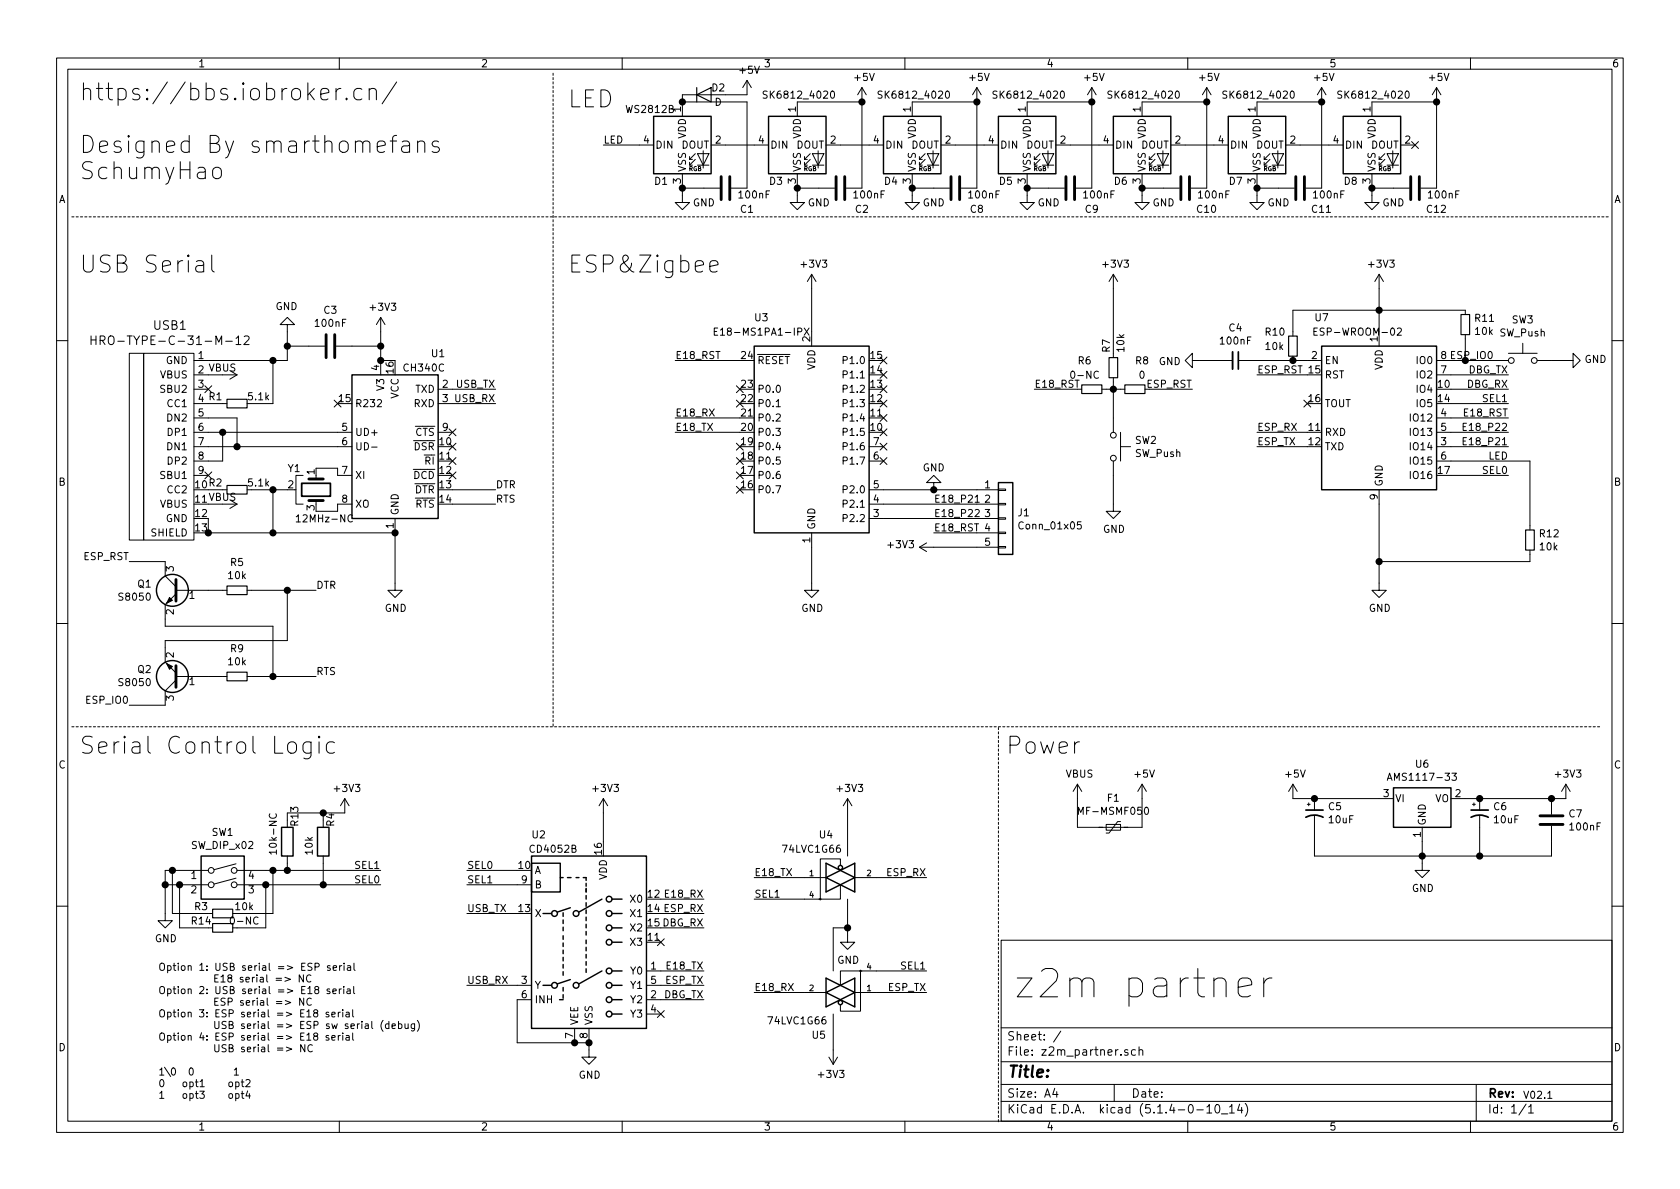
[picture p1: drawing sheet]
EESchema Schematic File Version 4
LIBS:z2m_partner-cache
EELAYER 30 0
EELAYER END
$Descr A4 11693 8268
encoding utf-8
Sheet 1 1
Title ""
Date ""
Rev ""
Comp ""
Comment1 ""
Comment2 ""
Comment3 ""
Comment4 ""
$EndDescr
$Comp
L typeC:HRO-TYPE-C-31-M-12 USB1
U 1 1
P 1350 3050
F 0 "USB1" H 1183 3847 60  0000 C CNN
F 1 "HRO-TYPE-C-31-M-12" H 1183 3741 60  0000 C CNN
F 2 "TypeC:HRO-TYPE-C-31-M-12-HandSoldering" H 1350 3050 60  0001 C CNN
F 3 "" H 1350 3050 60  0001 C CNN
	1    1350 3050
	1    0    0    -1  
$EndComp
$Comp
L RF_Module:E18-MS1-PCB U3
U 1 1
P 5650 3100
F 0 "U3" H 5300 4000 50  0000 C CNN
F 1 "E18-MS1PA1-IPX" H 5300 3900 50  0000 C CNN
F 2 "z2m_partner:E18-MS1PA1-IPX" H 5450 3300 50  0001 C CNN
F 3 "http://www.cdebyte.com/en/downpdf.aspx?id=122" H 5450 3300 50  0001 C CNN
	1    5650 3100
	1    0    0    -1  
$EndComp
$Comp
L Regulator_Linear:AP1117-33 U6
U 1 1
P 9900 5550
F 0 "U6" H 9900 5792 50  0000 C CNN
F 1 "AMS1117-33" H 9900 5701 50  0000 C CNN
F 2 "Package_TO_SOT_SMD:SOT-223-3_TabPin2" H 9900 5750 50  0001 C CNN
F 3 "http://www.diodes.com/datasheets/AP1117.pdf" H 10000 5300 50  0001 C CNN
	1    9900 5550
	1    0    0    -1  
$EndComp
Text Notes 1100 7650 0    50   ~ 0
Option 1: USB serial => ESP serial\n          E18 serial => NC\nOption 2: USB serial => E18 serial\n          ESP serial => NC\nOption 3: ESP serial => E18 serial\n          USB serial => ESP sw serial (debug)\nOption 4: ESP serial => E18 serial\n          USB serial => NC\n\n1\0  0       1\n0   opt1    opt2\n1   opt3    opt4
$Comp
L Interface_USB:CH340G U1
U 1 1
P 2750 3100
F 0 "U1" H 3050 3750 50  0000 C CNN
F 1 "CH340C" H 2950 3650 50  0000 C CNN
F 2 "Package_SO:SOIC-16_3.9x9.9mm_P1.27mm" H 2800 2550 50  0001 L CNN
F 3 "http://www.datasheet5.com/pdf-local-2195953" H 2400 3900 50  0001 C CNN
	1    2750 3100
	1    0    0    -1  
$EndComp
$Comp
L Analog_Switch:CD4052B U2
U 1 1
P 4100 6550
F 0 "U2" H 3750 7300 50  0000 C CNN
F 1 "CD4052B" H 3850 7200 50  0000 C CNN
F 2 "Package_SO:SOIC-16_3.9x9.9mm_P1.27mm" H 4250 5800 50  0001 L CNN
F 3 "http://www.ti.com/lit/ds/symlink/cd4052b.pdf" H 4080 6750 50  0001 C CNN
	1    4100 6550
	1    0    0    -1  
$EndComp
$Comp
L 74xGxx:74LVC1G66 U4
U 1 1
P 5850 6100
F 0 "U4" H 5750 6400 50  0000 C CNN
F 1 "74LVC1G66" H 5650 6300 50  0000 C CNN
F 2 "Package_TO_SOT_SMD:SOT-353_SC-70-5_Handsoldering" H 5850 6100 50  0001 C CNN
F 3 "http://www.ti.com/lit/sg/scyt129e/scyt129e.pdf" H 5850 6100 50  0001 C CNN
	1    5850 6100
	1    0    0    -1  
$EndComp
$Comp
L 74xGxx:74LVC1G66 U5
U 1 1
P 5850 6900
F 0 "U5" H 6000 7200 50  0000 C CNN
F 1 "74LVC1G66" H 6150 7100 50  0000 C CNN
F 2 "Package_TO_SOT_SMD:SOT-353_SC-70-5_Handsoldering" H 5850 6900 50  0001 C CNN
F 3 "http://www.ti.com/lit/sg/scyt129e/scyt129e.pdf" H 5850 6900 50  0001 C CNN
	1    5850 6900
	-1   0    0    1   
$EndComp
$Comp
L Switch:SW_DIP_x02 SW1
U 1 1
P 1550 6150
F 0 "SW1" H 1550 6517 50  0000 C CNN
F 1 "SW_DIP_x02" H 1550 6426 50  0000 C CNN
F 2 "Button_Switch_SMD:SW_DIP_SPSTx02_Slide_Copal_CHS-02B_W7.62mm_P1.27mm" H 1550 6150 50  0001 C CNN
F 3 "~" H 1550 6150 50  0001 C CNN
	1    1550 6150
	1    0    0    -1  
$EndComp
Wire Wire Line
	3150 2700 3450 2700
Text Label 3450 2700 2    50   ~ 0
USB_TX
Wire Wire Line
	3150 2800 3450 2800
Text Label 3450 2800 2    50   ~ 0
USB_RX
$Comp
L power:GND #PWR01
U 1 1
P 1150 6350
F 0 "#PWR01" H 1150 6100 50  0001 C CNN
F 1 "GND" H 1155 6177 50  0000 C CNN
F 2 "" H 1150 6350 50  0001 C CNN
F 3 "" H 1150 6350 50  0001 C CNN
	1    1150 6350
	1    0    0    -1  
$EndComp
Wire Wire Line
	1250 6050 1200 6050
Wire Wire Line
	1150 6050 1150 6150
Wire Wire Line
	1250 6150 1150 6150
Connection ~ 1150 6150
Wire Wire Line
	1150 6150 1150 6350
$Comp
L power:+3V3 #PWR05
U 1 1
P 2400 5650
F 0 "#PWR05" H 2400 5500 50  0001 C CNN
F 1 "+3V3" H 2415 5823 50  0000 C CNN
F 2 "" H 2400 5650 50  0001 C CNN
F 3 "" H 2400 5650 50  0001 C CNN
	1    2400 5650
	1    0    0    -1  
$EndComp
$Comp
L Device:R R13
U 1 1
P 2000 5850
F 0 "R13" V 2050 5950 50  0000 L CNN
F 1 "10k-NC" V 1900 5750 50  0000 L CNN
F 2 "Resistor_SMD:R_0402_1005Metric" V 1930 5850 50  0001 C CNN
F 3 "~" H 2000 5850 50  0001 C CNN
	1    2000 5850
	1    0    0    -1  
$EndComp
$Comp
L Device:R R4
U 1 1
P 2250 5850
F 0 "R4" V 2300 5950 50  0000 L CNN
F 1 "10k" V 2150 5750 50  0000 L CNN
F 2 "Resistor_SMD:R_0603_1608Metric_Pad1.05x0.95mm_HandSolder" V 2180 5850 50  0001 C CNN
F 3 "~" H 2250 5850 50  0001 C CNN
	1    2250 5850
	1    0    0    -1  
$EndComp
Wire Wire Line
	1850 6050 1900 6050
Wire Wire Line
	2000 6050 2000 6000
Wire Wire Line
	1850 6150 2250 6150
Wire Wire Line
	2000 5700 2000 5650
Wire Wire Line
	2000 5650 2250 5650
Wire Wire Line
	2250 5700 2250 5650
Connection ~ 2250 5650
Wire Wire Line
	2250 5650 2400 5650
Wire Wire Line
	2250 6150 2250 6000
Wire Wire Line
	2000 6050 2650 6050
Connection ~ 2000 6050
Wire Wire Line
	2250 6150 2650 6150
Connection ~ 2250 6150
Text Label 2650 6150 2    50   ~ 0
SEL0
Text Label 2650 6050 2    50   ~ 0
SEL1
Text Label 6450 6750 2    50   ~ 0
SEL1
Text Label 5250 6250 0    50   ~ 0
SEL1
Wire Wire Line
	5600 6900 5250 6900
Text Label 5250 6100 0    50   ~ 0
E18_TX
Text Label 6450 6100 2    50   ~ 0
ESP_RX
Wire Wire Line
	6100 6100 6450 6100
Wire Wire Line
	5250 6100 5600 6100
Wire Wire Line
	5250 6250 5600 6250
Wire Wire Line
	6450 6900 6100 6900
Wire Wire Line
	6450 6750 6100 6750
Text Label 6450 6900 2    50   ~ 0
ESP_TX
Text Label 5250 6900 0    50   ~ 0
E18_RX
Wire Wire Line
	3600 6050 3250 6050
Wire Wire Line
	3600 6150 3250 6150
Wire Wire Line
	3600 6350 3250 6350
Wire Wire Line
	3600 6850 3250 6850
Text Label 3250 6350 0    50   ~ 0
USB_TX
Text Label 3250 6850 0    50   ~ 0
USB_RX
Wire Wire Line
	4600 6250 4900 6250
Wire Wire Line
	4600 6350 4900 6350
Wire Wire Line
	4600 6750 4900 6750
Wire Wire Line
	4600 6850 4900 6850
Wire Wire Line
	4600 6950 4900 6950
NoConn ~ 4600 6550
NoConn ~ 4600 7050
Text Label 4900 6350 2    50   ~ 0
ESP_RX
Text Label 4900 6850 2    50   ~ 0
ESP_TX
Text Label 3250 6050 0    50   ~ 0
SEL0
Text Label 3250 6150 0    50   ~ 0
SEL1
Text Label 4900 6250 2    50   ~ 0
E18_RX
Text Label 4900 6750 2    50   ~ 0
E18_TX
Wire Wire Line
	4600 6450 4900 6450
Text Label 4900 6450 2    50   ~ 0
DBG_RX
Text Label 4900 6950 2    50   ~ 0
DBG_TX
$Comp
L power:GND #PWR014
U 1 1
P 5900 6500
F 0 "#PWR014" H 5900 6250 50  0001 C CNN
F 1 "GND" H 5905 6327 50  0000 C CNN
F 2 "" H 5900 6500 50  0001 C CNN
F 3 "" H 5900 6500 50  0001 C CNN
	1    5900 6500
	1    0    0    -1  
$EndComp
Wire Wire Line
	5900 6250 5900 6450
Wire Wire Line
	5800 6750 5800 6450
Wire Wire Line
	5800 6450 5900 6450
Connection ~ 5900 6450
Wire Wire Line
	5900 6450 5900 6500
$Comp
L power:+3V3 #PWR013
U 1 1
P 5900 5650
F 0 "#PWR013" H 5900 5500 50  0001 C CNN
F 1 "+3V3" H 5915 5823 50  0000 C CNN
F 2 "" H 5900 5650 50  0001 C CNN
F 3 "" H 5900 5650 50  0001 C CNN
	1    5900 5650
	1    0    0    -1  
$EndComp
$Comp
L power:+3V3 #PWR09
U 1 1
P 4200 5650
F 0 "#PWR09" H 4200 5500 50  0001 C CNN
F 1 "+3V3" H 4215 5823 50  0000 C CNN
F 2 "" H 4200 5650 50  0001 C CNN
F 3 "" H 4200 5650 50  0001 C CNN
	1    4200 5650
	1    0    0    -1  
$EndComp
Wire Wire Line
	5900 5650 5900 5950
$Comp
L power:+3V3 #PWR012
U 1 1
P 5800 7300
F 0 "#PWR012" H 5800 7150 50  0001 C CNN
F 1 "+3V3" H 5815 7473 50  0000 C CNN
F 2 "" H 5800 7300 50  0001 C CNN
F 3 "" H 5800 7300 50  0001 C CNN
	1    5800 7300
	-1   0    0    1   
$EndComp
Wire Wire Line
	5800 7300 5800 7050
$Comp
L power:GND #PWR08
U 1 1
P 4100 7300
F 0 "#PWR08" H 4100 7050 50  0001 C CNN
F 1 "GND" H 4105 7127 50  0000 C CNN
F 2 "" H 4100 7300 50  0001 C CNN
F 3 "" H 4100 7300 50  0001 C CNN
	1    4100 7300
	1    0    0    -1  
$EndComp
Wire Wire Line
	4100 7250 4100 7300
Wire Wire Line
	4200 5850 4200 5650
Wire Wire Line
	4000 7250 4100 7250
Connection ~ 4100 7250
Wire Wire Line
	3600 6950 3600 7250
Wire Wire Line
	3600 7250 4000 7250
Connection ~ 4000 7250
Wire Notes Line
	500  5050 11150 5050
Text Notes 550  5250 0    118  ~ 0
Serial Control Logic
Wire Notes Line
	6950 7800 6950 5050
Text Notes 7000 5250 0    118  ~ 0
Power
$Comp
L power:GND #PWR025
U 1 1
P 9900 6000
F 0 "#PWR025" H 9900 5750 50  0001 C CNN
F 1 "GND" H 9905 5827 50  0000 C CNN
F 2 "" H 9900 6000 50  0001 C CNN
F 3 "" H 9900 6000 50  0001 C CNN
	1    9900 6000
	1    0    0    -1  
$EndComp
Wire Wire Line
	9900 5850 9900 5950
Wire Wire Line
	9600 5550 9150 5550
Wire Wire Line
	10200 5550 10300 5550
$Comp
L power:+3V3 #PWR028
U 1 1
P 10900 5550
F 0 "#PWR028" H 10900 5400 50  0001 C CNN
F 1 "+3V3" H 10915 5723 50  0000 C CNN
F 2 "" H 10900 5550 50  0001 C CNN
F 3 "" H 10900 5550 50  0001 C CNN
	1    10900 5550
	1    0    0    -1  
$EndComp
$Comp
L power:+5V #PWR024
U 1 1
P 9000 5550
F 0 "#PWR024" H 9000 5400 50  0001 C CNN
F 1 "+5V" H 9015 5723 50  0000 C CNN
F 2 "" H 9000 5550 50  0001 C CNN
F 3 "" H 9000 5550 50  0001 C CNN
	1    9000 5550
	1    0    0    -1  
$EndComp
$Comp
L Device:CP1_Small C5
U 1 1
P 9150 5650
F 0 "C5" H 9241 5696 50  0000 L CNN
F 1 "10uF" H 9241 5605 50  0000 L CNN
F 2 "Capacitor_Tantalum_SMD:CP_EIA-3528-21_Kemet-B_Pad1.50x2.35mm_HandSolder" H 9150 5650 50  0001 C CNN
F 3 "~" H 9150 5650 50  0001 C CNN
	1    9150 5650
	1    0    0    -1  
$EndComp
Connection ~ 9150 5550
Wire Wire Line
	9150 5550 9000 5550
$Comp
L Device:CP1_Small C6
U 1 1
P 10300 5650
F 0 "C6" H 10391 5696 50  0000 L CNN
F 1 "10uF" H 10391 5605 50  0000 L CNN
F 2 "Capacitor_Tantalum_SMD:CP_EIA-3528-21_Kemet-B_Pad1.50x2.35mm_HandSolder" H 10300 5650 50  0001 C CNN
F 3 "~" H 10300 5650 50  0001 C CNN
	1    10300 5650
	1    0    0    -1  
$EndComp
Connection ~ 10300 5550
Wire Wire Line
	10300 5550 10800 5550
$Comp
L Device:C C7
U 1 1
P 10800 5700
F 0 "C7" H 10915 5746 50  0000 L CNN
F 1 "100nF" H 10915 5655 50  0000 L CNN
F 2 "Capacitor_SMD:C_0603_1608Metric_Pad1.05x0.95mm_HandSolder" H 10838 5550 50  0001 C CNN
F 3 "~" H 10800 5700 50  0001 C CNN
	1    10800 5700
	1    0    0    -1  
$EndComp
Connection ~ 10800 5550
Wire Wire Line
	10800 5550 10900 5550
Wire Wire Line
	9150 5750 9150 5950
Wire Wire Line
	9150 5950 9900 5950
Connection ~ 9900 5950
Wire Wire Line
	9900 5950 9900 6000
Wire Wire Line
	10800 5850 10800 5950
Wire Wire Line
	10800 5950 10300 5950
Wire Wire Line
	10300 5750 10300 5950
Connection ~ 10300 5950
Wire Wire Line
	10300 5950 9900 5950
$Comp
L power:GND #PWR07
U 1 1
P 2750 4050
F 0 "#PWR07" H 2750 3800 50  0001 C CNN
F 1 "GND" H 2755 3877 50  0000 C CNN
F 2 "" H 2750 4050 50  0001 C CNN
F 3 "" H 2750 4050 50  0001 C CNN
	1    2750 4050
	1    0    0    -1  
$EndComp
Wire Wire Line
	2750 3700 2750 4050
NoConn ~ 3150 3300
NoConn ~ 3150 3100
NoConn ~ 3150 3000
NoConn ~ 3150 3200
$Comp
L power:+3V3 #PWR06
U 1 1
P 2650 2300
F 0 "#PWR06" H 2650 2150 50  0001 C CNN
F 1 "+3V3" H 2665 2473 50  0000 C CNN
F 2 "" H 2650 2300 50  0001 C CNN
F 3 "" H 2650 2300 50  0001 C CNN
	1    2650 2300
	1    0    0    -1  
$EndComp
Wire Wire Line
	2650 2300 2650 2400
Wire Wire Line
	2750 2500 2650 2500
Connection ~ 2650 2500
$Comp
L Device:C C3
U 1 1
P 2300 2400
F 0 "C3" V 2048 2400 50  0000 C CNN
F 1 "100nF" V 2139 2400 50  0000 C CNN
F 2 "Capacitor_SMD:C_0603_1608Metric_Pad1.05x0.95mm_HandSolder" H 2338 2250 50  0001 C CNN
F 3 "~" H 2300 2400 50  0001 C CNN
	1    2300 2400
	0    1    1    0   
$EndComp
$Comp
L power:GND #PWR04
U 1 1
P 2000 2300
F 0 "#PWR04" H 2000 2050 50  0001 C CNN
F 1 "GND" H 2005 2127 50  0000 C CNN
F 2 "" H 2000 2300 50  0001 C CNN
F 3 "" H 2000 2300 50  0001 C CNN
	1    2000 2300
	-1   0    0    1   
$EndComp
Wire Wire Line
	2650 2400 2450 2400
Connection ~ 2650 2400
Wire Wire Line
	2650 2400 2650 2500
Wire Wire Line
	2150 2400 2000 2400
Wire Wire Line
	2000 2400 2000 2300
NoConn ~ 2350 2800
Connection ~ 2750 3700
Wire Wire Line
	1450 3000 1550 3000
Wire Wire Line
	1450 3100 1650 3100
Wire Wire Line
	1450 3200 1550 3200
Wire Wire Line
	1550 3200 1550 3000
Connection ~ 1550 3000
Wire Wire Line
	1550 3000 2350 3000
Wire Wire Line
	1450 2900 1650 2900
Wire Wire Line
	1650 2900 1650 3100
Connection ~ 1650 3100
Wire Wire Line
	1650 3100 2350 3100
Wire Wire Line
	1450 2500 1900 2500
Wire Wire Line
	2000 2500 2000 2400
Connection ~ 2000 2400
Wire Wire Line
	1450 3600 1450 3700
Wire Wire Line
	1450 3700 1900 3700
Connection ~ 1450 3700
NoConn ~ 1450 3300
NoConn ~ 1450 2700
$Comp
L power:VBUS #PWR03
U 1 1
P 1550 3500
F 0 "#PWR03" H 1550 3350 50  0001 C CNN
F 1 "VBUS" V 1500 3400 50  0000 L CNN
F 2 "" H 1550 3500 50  0001 C CNN
F 3 "" H 1550 3500 50  0001 C CNN
	1    1550 3500
	0    1    1    0   
$EndComp
$Comp
L power:VBUS #PWR02
U 1 1
P 1550 2600
F 0 "#PWR02" H 1550 2450 50  0001 C CNN
F 1 "VBUS" V 1500 2500 50  0000 L CNN
F 2 "" H 1550 2600 50  0001 C CNN
F 3 "" H 1550 2600 50  0001 C CNN
	1    1550 2600
	0    1    1    0   
$EndComp
Wire Wire Line
	1550 2600 1450 2600
Wire Wire Line
	1550 3500 1450 3500
$Comp
L Device:R_Small R2
U 1 1
P 1650 3400
F 0 "R2" V 1600 3250 50  0000 C CNN
F 1 "5.1k" V 1600 3550 50  0000 C CNN
F 2 "Resistor_SMD:R_0603_1608Metric_Pad1.05x0.95mm_HandSolder" H 1650 3400 50  0001 C CNN
F 3 "~" H 1650 3400 50  0001 C CNN
	1    1650 3400
	0    1    1    0   
$EndComp
$Comp
L Device:R_Small R1
U 1 1
P 1650 2800
F 0 "R1" V 1600 2650 50  0000 C CNN
F 1 "5.1k" V 1600 2950 50  0000 C CNN
F 2 "Resistor_SMD:R_0603_1608Metric_Pad1.05x0.95mm_HandSolder" H 1650 2800 50  0001 C CNN
F 3 "~" H 1650 2800 50  0001 C CNN
	1    1650 2800
	0    1    1    0   
$EndComp
Wire Wire Line
	1550 2800 1450 2800
Wire Wire Line
	1450 3400 1550 3400
Wire Wire Line
	1750 3400 1900 3400
Wire Wire Line
	1900 3400 1900 3700
Connection ~ 1900 3700
Wire Wire Line
	1750 2800 1900 2800
Wire Wire Line
	1900 2800 1900 2500
Connection ~ 1900 2500
Wire Wire Line
	1900 2500 2000 2500
$Comp
L power:VBUS #PWR017
U 1 1
P 7500 5550
F 0 "#PWR017" H 7500 5400 50  0001 C CNN
F 1 "VBUS" H 7515 5723 50  0000 C CNN
F 2 "" H 7500 5550 50  0001 C CNN
F 3 "" H 7500 5550 50  0001 C CNN
	1    7500 5550
	1    0    0    -1  
$EndComp
$Comp
L power:+5V #PWR018
U 1 1
P 7950 5550
F 0 "#PWR018" H 7950 5400 50  0001 C CNN
F 1 "+5V" H 7965 5723 50  0000 C CNN
F 2 "" H 7950 5550 50  0001 C CNN
F 3 "" H 7950 5550 50  0001 C CNN
	1    7950 5550
	1    0    0    -1  
$EndComp
$Comp
L Device:Polyfuse_Small F1
U 1 1
P 7750 5750
F 0 "F1" V 7545 5750 50  0000 C CNN
F 1 "MF-MSMF050" V 7636 5750 50  0000 C CNN
F 2 "Fuse:Fuse_1812_4532Metric_Pad1.30x3.40mm_HandSolder" H 7800 5550 50  0001 L CNN
F 3 "~" H 7750 5750 50  0001 C CNN
	1    7750 5750
	0    1    1    0   
$EndComp
Wire Wire Line
	7500 5550 7500 5750
Wire Wire Line
	7500 5750 7650 5750
Wire Wire Line
	7850 5750 7950 5750
Wire Wire Line
	7950 5750 7950 5550
$Comp
L power:+5V #PWR021
U 1 1
P 5200 650
F 0 "#PWR021" H 5200 500 50  0001 C CNN
F 1 "+5V" H 5215 823 50  0000 C CNN
F 2 "" H 5200 650 50  0001 C CNN
F 3 "" H 5200 650 50  0001 C CNN
	1    5200 650 
	1    0    0    -1  
$EndComp
$Comp
L power:GND #PWR023
U 1 1
P 4750 1350
F 0 "#PWR023" H 4750 1100 50  0001 C CNN
F 1 "GND" H 4900 1300 50  0000 C CNN
F 2 "" H 4750 1350 50  0001 C CNN
F 3 "" H 4750 1350 50  0001 C CNN
	1    4750 1350
	1    0    0    -1  
$EndComp
Wire Notes Line
	3850 500  3850 5050
Text Notes 550  1900 0    118  ~ 0
USB Serial
Text Notes 7050 6950 0    197  ~ 0
z2m partner
Text Notes 550  1250 0    118  ~ 0
https://bbs.iobroker.cn/\n\nDesigned By smarthomefans\nSchumyHao
$Comp
L power:+3V3 #PWR010
U 1 1
P 5650 2000
F 0 "#PWR010" H 5650 1850 50  0001 C CNN
F 1 "+3V3" H 5665 2173 50  0000 C CNN
F 2 "" H 5650 2000 50  0001 C CNN
F 3 "" H 5650 2000 50  0001 C CNN
	1    5650 2000
	1    0    0    -1  
$EndComp
Wire Wire Line
	5650 2300 5650 2000
Wire Wire Line
	5150 2900 4700 2900
Text Label 4700 2900 0    50   ~ 0
E18_RX
Wire Wire Line
	5150 3000 4700 3000
Text Label 4700 3000 0    50   ~ 0
E18_TX
$Comp
L power:GND #PWR011
U 1 1
P 5650 4050
F 0 "#PWR011" H 5650 3800 50  0001 C CNN
F 1 "GND" H 5655 3877 50  0000 C CNN
F 2 "" H 5650 4050 50  0001 C CNN
F 3 "" H 5650 4050 50  0001 C CNN
	1    5650 4050
	1    0    0    -1  
$EndComp
Wire Wire Line
	5650 3800 5650 4050
$Comp
L Connector_Generic:Conn_01x05 J1
U 1 1
P 7000 3600
F 0 "J1" H 7080 3642 50  0000 L CNN
F 1 "Conn_01x05" H 7080 3551 50  0000 L CNN
F 2 "Connector_PinHeader_2.54mm:PinHeader_1x05_P2.54mm_Vertical" H 7000 3600 50  0001 C CNN
F 3 "~" H 7000 3600 50  0001 C CNN
	1    7000 3600
	1    0    0    -1  
$EndComp
Wire Wire Line
	6800 3400 6500 3400
Wire Wire Line
	6800 3700 6500 3700
Wire Wire Line
	6800 3800 6500 3800
$Comp
L power:GND #PWR015
U 1 1
P 6500 3400
F 0 "#PWR015" H 6500 3150 50  0001 C CNN
F 1 "GND" H 6500 3250 50  0000 C CNN
F 2 "" H 6500 3400 50  0001 C CNN
F 3 "" H 6500 3400 50  0001 C CNN
	1    6500 3400
	-1   0    0    1   
$EndComp
Wire Wire Line
	6150 3500 6800 3500
Wire Wire Line
	5150 2500 4700 2500
Text Label 4700 2500 0    50   ~ 0
E18_RST
Text Label 6500 3700 0    50   ~ 0
E18_RST
$Comp
L power:+3V3 #PWR016
U 1 1
P 6500 3800
F 0 "#PWR016" H 6500 3650 50  0001 C CNN
F 1 "+3V3" V 6515 3928 50  0000 L CNN
F 2 "" H 6500 3800 50  0001 C CNN
F 3 "" H 6500 3800 50  0001 C CNN
	1    6500 3800
	0    -1   -1   0   
$EndComp
Wire Wire Line
	6150 3400 6500 3400
Connection ~ 6500 3400
NoConn ~ 5150 2700
NoConn ~ 5150 2800
NoConn ~ 5150 3100
NoConn ~ 5150 3200
NoConn ~ 5150 3300
NoConn ~ 5150 3400
NoConn ~ 6150 2500
NoConn ~ 6150 2600
NoConn ~ 6150 2700
NoConn ~ 6150 2800
NoConn ~ 6150 2900
NoConn ~ 6150 3000
NoConn ~ 6150 3100
NoConn ~ 6150 3200
Text Label 6500 3500 0    50   ~ 0
E18_P21
Text Label 6500 3600 0    50   ~ 0
E18_P22
Wire Notes Line
	500  1500 11200 1500
Text Notes 3950 1900 0    118  ~ 0
ESP&Zigbee
$Comp
L Switch:SW_Push SW2
U 1 1
P 7750 3100
F 0 "SW2" V 7704 3248 50  0000 L CNN
F 1 "SW_Push" V 7795 3248 50  0000 L CNN
F 2 "Button_Switch_SMD:SW_SPST_PTS810" H 7750 3300 50  0001 C CNN
F 3 "~" H 7750 3300 50  0001 C CNN
	1    7750 3100
	0    1    1    0   
$EndComp
$Comp
L power:GND #PWR020
U 1 1
P 7750 3500
F 0 "#PWR020" H 7750 3250 50  0001 C CNN
F 1 "GND" H 7755 3327 50  0000 C CNN
F 2 "" H 7750 3500 50  0001 C CNN
F 3 "" H 7750 3500 50  0001 C CNN
	1    7750 3500
	1    0    0    -1  
$EndComp
$Comp
L Device:R_Small R7
U 1 1
P 7750 2550
F 0 "R7" V 7700 2650 50  0000 L CNN
F 1 "10k" V 7800 2650 50  0000 L CNN
F 2 "Resistor_SMD:R_0603_1608Metric_Pad1.05x0.95mm_HandSolder" H 7750 2550 50  0001 C CNN
F 3 "~" H 7750 2550 50  0001 C CNN
	1    7750 2550
	1    0    0    -1  
$EndComp
$Comp
L power:+3V3 #PWR019
U 1 1
P 7750 2000
F 0 "#PWR019" H 7750 1850 50  0001 C CNN
F 1 "+3V3" H 7765 2173 50  0000 C CNN
F 2 "" H 7750 2000 50  0001 C CNN
F 3 "" H 7750 2000 50  0001 C CNN
	1    7750 2000
	1    0    0    -1  
$EndComp
Wire Wire Line
	7750 2000 7750 2450
Wire Wire Line
	7750 2650 7750 2700
Wire Wire Line
	7750 3300 7750 3500
$Comp
L Device:R_Small R6
U 1 1
P 7600 2700
F 0 "R6" V 7400 2650 50  0000 C CNN
F 1 "0-NC" V 7500 2650 50  0000 C CNN
F 2 "Resistor_SMD:R_0402_1005Metric" H 7600 2700 50  0001 C CNN
F 3 "~" H 7600 2700 50  0001 C CNN
	1    7600 2700
	0    1    1    0   
$EndComp
$Comp
L Device:R_Small R8
U 1 1
P 7900 2700
F 0 "R8" V 7700 2750 50  0000 C CNN
F 1 "0" V 7800 2750 50  0000 C CNN
F 2 "Resistor_SMD:R_0402_1005Metric" H 7900 2700 50  0001 C CNN
F 3 "~" H 7900 2700 50  0001 C CNN
	1    7900 2700
	0    1    1    0   
$EndComp
Wire Wire Line
	7700 2700 7750 2700
Connection ~ 7750 2700
Wire Wire Line
	7800 2700 7750 2700
Text Label 7200 2700 0    50   ~ 0
E18_RST
Text Label 8300 2700 2    50   ~ 0
ESP_RST
Wire Wire Line
	7750 2700 7750 2900
Wire Wire Line
	7500 2700 7200 2700
$Comp
L RF_Module:ESP-WROOM-02 U7
U 1 1
P 9600 2900
F 0 "U7" H 9200 3600 50  0000 C CNN
F 1 "ESP-WROOM-02" H 9450 3500 50  0000 C CNN
F 2 "ESP8266:ESP-13-WROOM-02" H 10200 2350 50  0001 C CNN
F 3 "https://www.espressif.com/sites/default/files/documentation/0c-esp-wroom-02_datasheet_en.pdf" H 9650 4400 50  0001 C CNN
	1    9600 2900
	1    0    0    -1  
$EndComp
$Comp
L power:+3V3 #PWR026
U 1 1
P 9600 2000
F 0 "#PWR026" H 9600 1850 50  0001 C CNN
F 1 "+3V3" H 9615 2173 50  0000 C CNN
F 2 "" H 9600 2000 50  0001 C CNN
F 3 "" H 9600 2000 50  0001 C CNN
	1    9600 2000
	1    0    0    -1  
$EndComp
$Comp
L Device:R_Small R11
U 1 1
P 10200 2250
F 0 "R11" H 10259 2296 50  0000 L CNN
F 1 "10k" H 10259 2205 50  0000 L CNN
F 2 "Resistor_SMD:R_0603_1608Metric_Pad1.05x0.95mm_HandSolder" H 10200 2250 50  0001 C CNN
F 3 "~" H 10200 2250 50  0001 C CNN
	1    10200 2250
	1    0    0    -1  
$EndComp
$Comp
L Switch:SW_Push SW3
U 1 1
P 10600 2500
F 0 "SW3" H 10600 2785 50  0000 C CNN
F 1 "SW_Push" H 10600 2694 50  0000 C CNN
F 2 "Button_Switch_SMD:SW_SPST_PTS810" H 10600 2700 50  0001 C CNN
F 3 "~" H 10600 2700 50  0001 C CNN
	1    10600 2500
	1    0    0    -1  
$EndComp
$Comp
L power:GND #PWR029
U 1 1
P 10900 2500
F 0 "#PWR029" H 10900 2250 50  0001 C CNN
F 1 "GND" V 10905 2372 50  0000 R CNN
F 2 "" H 10900 2500 50  0001 C CNN
F 3 "" H 10900 2500 50  0001 C CNN
	1    10900 2500
	0    -1   -1   0   
$EndComp
Wire Wire Line
	10100 2500 10200 2500
Wire Wire Line
	10800 2500 10900 2500
Wire Wire Line
	10200 2350 10200 2500
Connection ~ 10200 2500
Wire Wire Line
	10200 2500 10400 2500
Wire Wire Line
	10200 2150 9600 2150
Wire Wire Line
	9600 2150 9600 2000
Wire Wire Line
	9600 2300 9600 2150
Connection ~ 9600 2150
Wire Wire Line
	10100 2600 10500 2600
Wire Wire Line
	10100 2700 10500 2700
Wire Wire Line
	10100 2900 10500 2900
Wire Wire Line
	10100 3000 10500 3000
Wire Wire Line
	10100 3100 10500 3100
Wire Wire Line
	10100 3300 10500 3300
$Comp
L Device:R_Small R12
U 1 1
P 10650 3750
F 0 "R12" H 10709 3796 50  0000 L CNN
F 1 "10k" H 10709 3705 50  0000 L CNN
F 2 "Resistor_SMD:R_0603_1608Metric_Pad1.05x0.95mm_HandSolder" H 10650 3750 50  0001 C CNN
F 3 "~" H 10650 3750 50  0001 C CNN
	1    10650 3750
	1    0    0    -1  
$EndComp
Wire Wire Line
	10650 3200 10650 3650
Wire Wire Line
	10100 3200 10650 3200
$Comp
L power:GND #PWR027
U 1 1
P 9600 4050
F 0 "#PWR027" H 9600 3800 50  0001 C CNN
F 1 "GND" H 9605 3877 50  0000 C CNN
F 2 "" H 9600 4050 50  0001 C CNN
F 3 "" H 9600 4050 50  0001 C CNN
	1    9600 4050
	1    0    0    -1  
$EndComp
Wire Wire Line
	9600 3500 9600 3900
Wire Wire Line
	10650 3850 10650 3900
Wire Wire Line
	10650 3900 9600 3900
Connection ~ 9600 3900
Wire Wire Line
	9600 3900 9600 4050
Text Label 10500 2600 2    50   ~ 0
DBG_TX
Wire Wire Line
	9100 3000 8750 3000
Wire Wire Line
	9100 3100 8750 3100
Text Label 8750 3000 0    50   ~ 0
ESP_RX
Text Label 8750 3100 0    50   ~ 0
ESP_TX
Wire Wire Line
	9100 2600 8750 2600
Text Label 8750 2600 0    50   ~ 0
ESP_RST
$Comp
L Device:R_Small R10
U 1 1
P 9000 2400
F 0 "R10" H 8800 2500 50  0000 L CNN
F 1 "10k" H 8800 2400 50  0000 L CNN
F 2 "Resistor_SMD:R_0603_1608Metric_Pad1.05x0.95mm_HandSolder" H 9000 2400 50  0001 C CNN
F 3 "~" H 9000 2400 50  0001 C CNN
	1    9000 2400
	1    0    0    -1  
$EndComp
Wire Wire Line
	9100 2500 9000 2500
Wire Wire Line
	9000 2300 9000 2150
Wire Wire Line
	9000 2150 9600 2150
$Comp
L Device:C_Small C4
U 1 1
P 8600 2500
F 0 "C4" V 8371 2500 50  0000 C CNN
F 1 "100nF" V 8462 2500 50  0000 C CNN
F 2 "Capacitor_SMD:C_0603_1608Metric_Pad1.05x0.95mm_HandSolder" H 8600 2500 50  0001 C CNN
F 3 "~" H 8600 2500 50  0001 C CNN
	1    8600 2500
	0    1    1    0   
$EndComp
$Comp
L power:GND #PWR022
U 1 1
P 8350 2500
F 0 "#PWR022" H 8350 2250 50  0001 C CNN
F 1 "GND" V 8355 2372 50  0000 R CNN
F 2 "" H 8350 2500 50  0001 C CNN
F 3 "" H 8350 2500 50  0001 C CNN
	1    8350 2500
	0    1    1    0   
$EndComp
Wire Wire Line
	8350 2500 8500 2500
Wire Wire Line
	8700 2500 9000 2500
Connection ~ 9000 2500
Text Label 10500 2700 2    50   ~ 0
DBG_RX
Text Label 10500 2900 2    50   ~ 0
E18_RST
Text Label 10500 3000 2    50   ~ 0
E18_P22
Text Label 10500 3100 2    50   ~ 0
E18_P21
NoConn ~ 9100 2800
Wire Wire Line
	8000 2700 8300 2700
$Comp
L Device:Crystal_GND2 Y1
U 1 1
P 2200 3400
F 0 "Y1" V 2050 3200 50  0000 L CNN
F 1 "12MHz-NC" V 2400 3250 50  0000 L CNN
F 2 "Crystal:Resonator_SMD_muRata_CSTxExxV-3Pin_3.0x1.1mm" H 2200 3400 50  0001 C CNN
F 3 "~" H 2200 3400 50  0001 C CNN
	1    2200 3400
	0    1    1    0   
$EndComp
Wire Wire Line
	1900 3700 2750 3700
Wire Wire Line
	2350 3300 2350 3250
Wire Wire Line
	2350 3250 2200 3250
Wire Wire Line
	2350 3500 2350 3550
Wire Wire Line
	2350 3550 2200 3550
Wire Wire Line
	2000 3400 1900 3400
Connection ~ 1900 3400
Wire Wire Line
	6150 3600 6800 3600
Text Label 10500 3200 2    50   ~ 0
LED
Wire Wire Line
	4750 1300 4750 1350
$Comp
L Device:C C1
U 1 1
P 5050 1300
F 0 "C1" V 4900 1150 50  0000 C CNN
F 1 "100nF" V 5000 1100 50  0000 C CNN
F 2 "Capacitor_SMD:C_0603_1608Metric_Pad1.05x0.95mm_HandSolder" H 5088 1150 50  0001 C CNN
F 3 "~" H 5050 1300 50  0001 C CNN
	1    5050 1300
	0    -1   -1   0   
$EndComp
Text Label 10500 2800 2    50   ~ 0
SEL1
Wire Wire Line
	10100 2800 10500 2800
Text Label 10500 3300 2    50   ~ 0
SEL0
Text Label 10400 2500 2    50   ~ 0
ESP_IO0
$Comp
L Device:R_Small R5
U 1 1
P 1650 4100
F 0 "R5" V 1454 4100 50  0000 C CNN
F 1 "10k" V 1545 4100 50  0000 C CNN
F 2 "Resistor_SMD:R_0603_1608Metric_Pad1.05x0.95mm_HandSolder" H 1650 4100 50  0001 C CNN
F 3 "~" H 1650 4100 50  0001 C CNN
	1    1650 4100
	0    1    1    0   
$EndComp
$Comp
L Device:R_Small R9
U 1 1
P 1650 4700
F 0 "R9" V 1454 4700 50  0000 C CNN
F 1 "10k" V 1545 4700 50  0000 C CNN
F 2 "Resistor_SMD:R_0603_1608Metric_Pad1.05x0.95mm_HandSolder" H 1650 4700 50  0001 C CNN
F 3 "~" H 1650 4700 50  0001 C CNN
	1    1650 4700
	0    1    1    0   
$EndComp
Wire Wire Line
	1750 4100 2000 4100
Wire Wire Line
	1750 4700 1900 4700
Wire Wire Line
	1550 4100 1450 4100
Wire Wire Line
	1450 4700 1550 4700
Wire Wire Line
	1150 4300 1150 4350
Wire Wire Line
	1150 4350 1900 4350
Wire Wire Line
	1900 4350 1900 4700
Connection ~ 1900 4700
Wire Wire Line
	1900 4700 2200 4700
Wire Wire Line
	2000 4100 2000 4450
Wire Wire Line
	2000 4450 1150 4450
Wire Wire Line
	1150 4450 1150 4500
Connection ~ 2000 4100
Wire Wire Line
	2000 4100 2200 4100
Wire Wire Line
	1150 3900 900  3900
Wire Wire Line
	1150 4900 900  4900
Text Label 900  4900 2    50   ~ 0
ESP_IO0
Text Label 900  3900 2    50   ~ 0
ESP_RST
Text Label 2200 4100 0    50   ~ 0
DTR
Text Label 2200 4700 0    50   ~ 0
RTS
Wire Wire Line
	3150 3400 3450 3400
Wire Wire Line
	3150 3500 3450 3500
Text Label 3450 3400 0    50   ~ 0
DTR
Text Label 3450 3500 0    50   ~ 0
RTS
Text Notes 10600 7650 0    50   ~ 0
V02.1
Wire Wire Line
	4900 1300 4750 1300
Connection ~ 4750 1300
Text Label 4200 1000 0    50   ~ 0
LED
Wire Wire Line
	4450 1000 4200 1000
$Comp
L Device:D D2
U 1 1
P 4900 650
F 0 "D2" H 5000 700 50  0000 C CNN
F 1 "D" H 5000 600 50  0000 C CNN
F 2 "Diode_SMD:D_0603_1608Metric_Pad1.05x0.95mm_HandSolder" H 4900 650 50  0001 C CNN
F 3 "~" H 4900 650 50  0001 C CNN
	1    4900 650 
	1    0    0    -1  
$EndComp
$Comp
L LED:WS2812B D1
U 1 1
P 4750 1000
F 0 "D1" H 4550 750 50  0000 L CNN
F 1 "WS2812B" H 4350 1250 50  0000 L CNN
F 2 "LED_SMD:LED_WS2812B_PLCC4_5.0x5.0mm_P3.2mm" H 4800 700 50  0001 L TNN
F 3 "https://cdn-shop.adafruit.com/datasheets/WS2812B.pdf" H 4850 625 50  0001 L TNN
	1    4750 1000
	1    0    0    -1  
$EndComp
$Comp
L power:+5V #PWR0103
U 1 1
P 6800 700
F 0 "#PWR0103" H 6800 550 50  0001 C CNN
F 1 "+5V" H 6815 873 50  0000 C CNN
F 2 "" H 6800 700 50  0001 C CNN
F 3 "" H 6800 700 50  0001 C CNN
	1    6800 700 
	1    0    0    -1  
$EndComp
$Comp
L power:GND #PWR0104
U 1 1
P 6350 1350
F 0 "#PWR0104" H 6350 1100 50  0001 C CNN
F 1 "GND" H 6500 1300 50  0000 C CNN
F 2 "" H 6350 1350 50  0001 C CNN
F 3 "" H 6350 1350 50  0001 C CNN
	1    6350 1350
	1    0    0    -1  
$EndComp
Wire Wire Line
	6350 1300 6350 1350
$Comp
L Device:C C8
U 1 1
P 6650 1300
F 0 "C8" V 6500 1150 50  0000 C CNN
F 1 "100nF" V 6600 1100 50  0000 C CNN
F 2 "Capacitor_SMD:C_0603_1608Metric_Pad1.05x0.95mm_HandSolder" H 6688 1150 50  0001 C CNN
F 3 "~" H 6650 1300 50  0001 C CNN
	1    6650 1300
	0    -1   -1   0   
$EndComp
Connection ~ 6800 700 
Wire Wire Line
	6500 1300 6350 1300
Connection ~ 6350 1300
$Comp
L LED:WS2812B D4
U 1 1
P 6350 1000
F 0 "D4" H 6150 750 50  0000 L CNN
F 1 "SK6812_4020" H 6100 1350 50  0000 L CNN
F 2 "z2m_partner:SK6812_4020" H 6400 700 50  0001 L TNN
F 3 "https://cdn-shop.adafruit.com/datasheets/WS2812B.pdf" H 6450 625 50  0001 L TNN
	1    6350 1000
	1    0    0    -1  
$EndComp
Wire Wire Line
	6800 700  6800 1300
$Comp
L power:+5V #PWR0105
U 1 1
P 7600 700
F 0 "#PWR0105" H 7600 550 50  0001 C CNN
F 1 "+5V" H 7615 873 50  0000 C CNN
F 2 "" H 7600 700 50  0001 C CNN
F 3 "" H 7600 700 50  0001 C CNN
	1    7600 700 
	1    0    0    -1  
$EndComp
$Comp
L power:GND #PWR0106
U 1 1
P 7150 1350
F 0 "#PWR0106" H 7150 1100 50  0001 C CNN
F 1 "GND" H 7300 1300 50  0000 C CNN
F 2 "" H 7150 1350 50  0001 C CNN
F 3 "" H 7150 1350 50  0001 C CNN
	1    7150 1350
	1    0    0    -1  
$EndComp
Wire Wire Line
	7150 1300 7150 1350
$Comp
L Device:C C9
U 1 1
P 7450 1300
F 0 "C9" V 7300 1150 50  0000 C CNN
F 1 "100nF" V 7400 1100 50  0000 C CNN
F 2 "Capacitor_SMD:C_0603_1608Metric_Pad1.05x0.95mm_HandSolder" H 7488 1150 50  0001 C CNN
F 3 "~" H 7450 1300 50  0001 C CNN
	1    7450 1300
	0    -1   -1   0   
$EndComp
Connection ~ 7600 700 
Wire Wire Line
	7300 1300 7150 1300
Connection ~ 7150 1300
Wire Wire Line
	7600 700  7600 1300
Text Notes 3950 750  0    118  ~ 0
LED
Wire Wire Line
	6350 700  6800 700 
Wire Wire Line
	7150 700  7600 700 
Wire Wire Line
	6650 1000 6850 1000
$Comp
L Device:R_Small R3
U 1 1
P 1550 6350
F 0 "R3" V 1500 6200 50  0000 C CNN
F 1 "10k" V 1500 6500 50  0000 C CNN
F 2 "Resistor_SMD:R_0603_1608Metric_Pad1.05x0.95mm_HandSolder" H 1550 6350 50  0001 C CNN
F 3 "~" H 1550 6350 50  0001 C CNN
	1    1550 6350
	0    1    1    0   
$EndComp
$Comp
L Device:R_Small R14
U 1 1
P 1550 6450
F 0 "R14" V 1500 6300 50  0000 C CNN
F 1 "0-NC" V 1500 6600 50  0000 C CNN
F 2 "Resistor_SMD:R_0402_1005Metric" H 1550 6450 50  0001 C CNN
F 3 "~" H 1550 6450 50  0001 C CNN
	1    1550 6450
	0    1    1    0   
$EndComp
Wire Wire Line
	1450 6350 1200 6350
Wire Wire Line
	1200 6350 1200 6050
Connection ~ 1200 6050
Wire Wire Line
	1200 6050 1150 6050
Wire Wire Line
	1650 6350 1900 6350
Wire Wire Line
	1900 6350 1900 6050
Connection ~ 1900 6050
Wire Wire Line
	1900 6050 2000 6050
Wire Wire Line
	1250 6150 1250 6450
Wire Wire Line
	1250 6450 1450 6450
Connection ~ 1250 6150
Wire Wire Line
	1650 6450 1850 6450
Wire Wire Line
	1850 6450 1850 6150
Connection ~ 1850 6150
$Comp
L power:+5V #PWR031
U 1 1
P 8400 700
F 0 "#PWR031" H 8400 550 50  0001 C CNN
F 1 "+5V" H 8415 873 50  0000 C CNN
F 2 "" H 8400 700 50  0001 C CNN
F 3 "" H 8400 700 50  0001 C CNN
	1    8400 700 
	1    0    0    -1  
$EndComp
$Comp
L power:GND #PWR030
U 1 1
P 7950 1350
F 0 "#PWR030" H 7950 1100 50  0001 C CNN
F 1 "GND" H 8100 1300 50  0000 C CNN
F 2 "" H 7950 1350 50  0001 C CNN
F 3 "" H 7950 1350 50  0001 C CNN
	1    7950 1350
	1    0    0    -1  
$EndComp
Wire Wire Line
	7950 1300 7950 1350
$Comp
L Device:C C10
U 1 1
P 8250 1300
F 0 "C10" V 8100 1150 50  0000 C CNN
F 1 "100nF" V 8200 1100 50  0000 C CNN
F 2 "Capacitor_SMD:C_0603_1608Metric_Pad1.05x0.95mm_HandSolder" H 8288 1150 50  0001 C CNN
F 3 "~" H 8250 1300 50  0001 C CNN
	1    8250 1300
	0    -1   -1   0   
$EndComp
Connection ~ 8400 700 
Wire Wire Line
	8100 1300 7950 1300
Wire Wire Line
	8400 700  8400 1300
$Comp
L power:+5V #PWR033
U 1 1
P 9200 700
F 0 "#PWR033" H 9200 550 50  0001 C CNN
F 1 "+5V" H 9215 873 50  0000 C CNN
F 2 "" H 9200 700 50  0001 C CNN
F 3 "" H 9200 700 50  0001 C CNN
	1    9200 700 
	1    0    0    -1  
$EndComp
$Comp
L power:GND #PWR032
U 1 1
P 8750 1350
F 0 "#PWR032" H 8750 1100 50  0001 C CNN
F 1 "GND" H 8900 1300 50  0000 C CNN
F 2 "" H 8750 1350 50  0001 C CNN
F 3 "" H 8750 1350 50  0001 C CNN
	1    8750 1350
	1    0    0    -1  
$EndComp
Wire Wire Line
	8750 1300 8750 1350
$Comp
L Device:C C11
U 1 1
P 9050 1300
F 0 "C11" V 8900 1150 50  0000 C CNN
F 1 "100nF" V 9000 1100 50  0000 C CNN
F 2 "Capacitor_SMD:C_0603_1608Metric_Pad1.05x0.95mm_HandSolder" H 9088 1150 50  0001 C CNN
F 3 "~" H 9050 1300 50  0001 C CNN
	1    9050 1300
	0    -1   -1   0   
$EndComp
Connection ~ 9200 700 
Wire Wire Line
	8900 1300 8750 1300
Connection ~ 8750 1300
$Comp
L LED:WS2812B D7
U 1 1
P 8750 1000
F 0 "D7" H 8550 750 50  0000 L CNN
F 1 "SK6812_4020" H 8500 1350 50  0000 L CNN
F 2 "z2m_partner:SK6812_4020" H 8800 700 50  0001 L TNN
F 3 "https://cdn-shop.adafruit.com/datasheets/WS2812B.pdf" H 8850 625 50  0001 L TNN
	1    8750 1000
	1    0    0    -1  
$EndComp
Wire Wire Line
	9200 700  9200 1300
$Comp
L power:+5V #PWR035
U 1 1
P 10000 700
F 0 "#PWR035" H 10000 550 50  0001 C CNN
F 1 "+5V" H 10015 873 50  0000 C CNN
F 2 "" H 10000 700 50  0001 C CNN
F 3 "" H 10000 700 50  0001 C CNN
	1    10000 700 
	1    0    0    -1  
$EndComp
$Comp
L power:GND #PWR034
U 1 1
P 9550 1350
F 0 "#PWR034" H 9550 1100 50  0001 C CNN
F 1 "GND" H 9700 1300 50  0000 C CNN
F 2 "" H 9550 1350 50  0001 C CNN
F 3 "" H 9550 1350 50  0001 C CNN
	1    9550 1350
	1    0    0    -1  
$EndComp
Wire Wire Line
	9550 1300 9550 1350
$Comp
L Device:C C12
U 1 1
P 9850 1300
F 0 "C12" V 9700 1150 50  0000 C CNN
F 1 "100nF" V 9800 1100 50  0000 C CNN
F 2 "Capacitor_SMD:C_0603_1608Metric_Pad1.05x0.95mm_HandSolder" H 9888 1150 50  0001 C CNN
F 3 "~" H 9850 1300 50  0001 C CNN
	1    9850 1300
	0    -1   -1   0   
$EndComp
Connection ~ 10000 700 
Wire Wire Line
	9700 1300 9550 1300
Connection ~ 9550 1300
$Comp
L LED:WS2812B D8
U 1 1
P 9550 1000
F 0 "D8" H 9350 750 50  0000 L CNN
F 1 "SK6812_4020" H 9300 1350 50  0000 L CNN
F 2 "z2m_partner:SK6812_4020" H 9600 700 50  0001 L TNN
F 3 "https://cdn-shop.adafruit.com/datasheets/WS2812B.pdf" H 9650 625 50  0001 L TNN
	1    9550 1000
	1    0    0    -1  
$EndComp
Wire Wire Line
	10000 700  10000 1300
Connection ~ 7950 1300
$Comp
L LED:WS2812B D6
U 1 1
P 7950 1000
F 0 "D6" H 7750 750 50  0000 L CNN
F 1 "SK6812_4020" H 7700 1350 50  0000 L CNN
F 2 "z2m_partner:SK6812_4020" H 8000 700 50  0001 L TNN
F 3 "https://cdn-shop.adafruit.com/datasheets/WS2812B.pdf" H 8050 625 50  0001 L TNN
	1    7950 1000
	1    0    0    -1  
$EndComp
NoConn ~ 9850 1000
Wire Wire Line
	7950 700  8400 700 
Wire Wire Line
	8750 700  9200 700 
Wire Wire Line
	9550 700  10000 700 
Wire Wire Line
	8250 1000 8450 1000
Wire Wire Line
	9050 1000 9250 1000
Wire Wire Line
	5200 650  5050 650 
Wire Wire Line
	4750 650  4750 700 
Wire Wire Line
	4750 700  5200 700 
Connection ~ 4750 700 
Wire Wire Line
	5050 1000 5250 1000
Wire Wire Line
	5200 700  5200 1300
Wire Wire Line
	5850 1000 6050 1000
Wire Wire Line
	5550 700  6000 700 
$Comp
L LED:WS2812B D3
U 1 1
P 5550 1000
F 0 "D3" H 5350 750 50  0000 L CNN
F 1 "SK6812_4020" H 5300 1350 50  0000 L CNN
F 2 "z2m_partner:SK6812_4020" H 5600 700 50  0001 L TNN
F 3 "https://cdn-shop.adafruit.com/datasheets/WS2812B.pdf" H 5650 625 50  0001 L TNN
	1    5550 1000
	1    0    0    -1  
$EndComp
Connection ~ 5550 1300
Wire Wire Line
	6000 700  6000 1300
Wire Wire Line
	5700 1300 5550 1300
Connection ~ 6000 700 
$Comp
L Device:C C2
U 1 1
P 5850 1300
F 0 "C2" V 5700 1150 50  0000 C CNN
F 1 "100nF" V 5800 1100 50  0000 C CNN
F 2 "Capacitor_SMD:C_0603_1608Metric_Pad1.05x0.95mm_HandSolder" H 5888 1150 50  0001 C CNN
F 3 "~" H 5850 1300 50  0001 C CNN
	1    5850 1300
	0    -1   -1   0   
$EndComp
Wire Wire Line
	5550 1300 5550 1350
$Comp
L power:GND #PWR0102
U 1 1
P 5550 1350
F 0 "#PWR0102" H 5550 1100 50  0001 C CNN
F 1 "GND" H 5700 1300 50  0000 C CNN
F 2 "" H 5550 1350 50  0001 C CNN
F 3 "" H 5550 1350 50  0001 C CNN
	1    5550 1350
	1    0    0    -1  
$EndComp
$Comp
L power:+5V #PWR0101
U 1 1
P 6000 700
F 0 "#PWR0101" H 6000 550 50  0001 C CNN
F 1 "+5V" H 6015 873 50  0000 C CNN
F 2 "" H 6000 700 50  0001 C CNN
F 3 "" H 6000 700 50  0001 C CNN
	1    6000 700 
	1    0    0    -1  
$EndComp
$Comp
L LED:WS2812B D5
U 1 1
P 7150 1000
F 0 "D5" H 6950 750 50  0000 L CNN
F 1 "SK6812_4020" H 6900 1350 50  0000 L CNN
F 2 "z2m_partner:SK6812_4020" H 7200 700 50  0001 L TNN
F 3 "https://cdn-shop.adafruit.com/datasheets/WS2812B.pdf" H 7250 625 50  0001 L TNN
	1    7150 1000
	1    0    0    -1  
$EndComp
Wire Wire Line
	7450 1000 7650 1000
$Comp
L Device:Q_NPN_BEC Q1
U 1 1
P 1250 4100
F 0 "Q1" H 1441 4146 50  0000 L CNN
F 1 "S8050" H 1441 4055 50  0000 L CNN
F 2 "Package_TO_SOT_SMD:TSOT-23" H 1450 4200 50  0001 C CNN
F 3 "~" H 1250 4100 50  0001 C CNN
	1    1250 4100
	-1   0    0    -1  
$EndComp
$Comp
L Device:Q_NPN_BEC Q2
U 1 1
P 1250 4700
F 0 "Q2" H 1441 4654 50  0000 L CNN
F 1 "S8050" H 1441 4745 50  0000 L CNN
F 2 "Package_TO_SOT_SMD:TSOT-23" H 1450 4800 50  0001 C CNN
F 3 "~" H 1250 4700 50  0001 C CNN
	1    1250 4700
	-1   0    0    1   
$EndComp
$EndSCHEMATC
